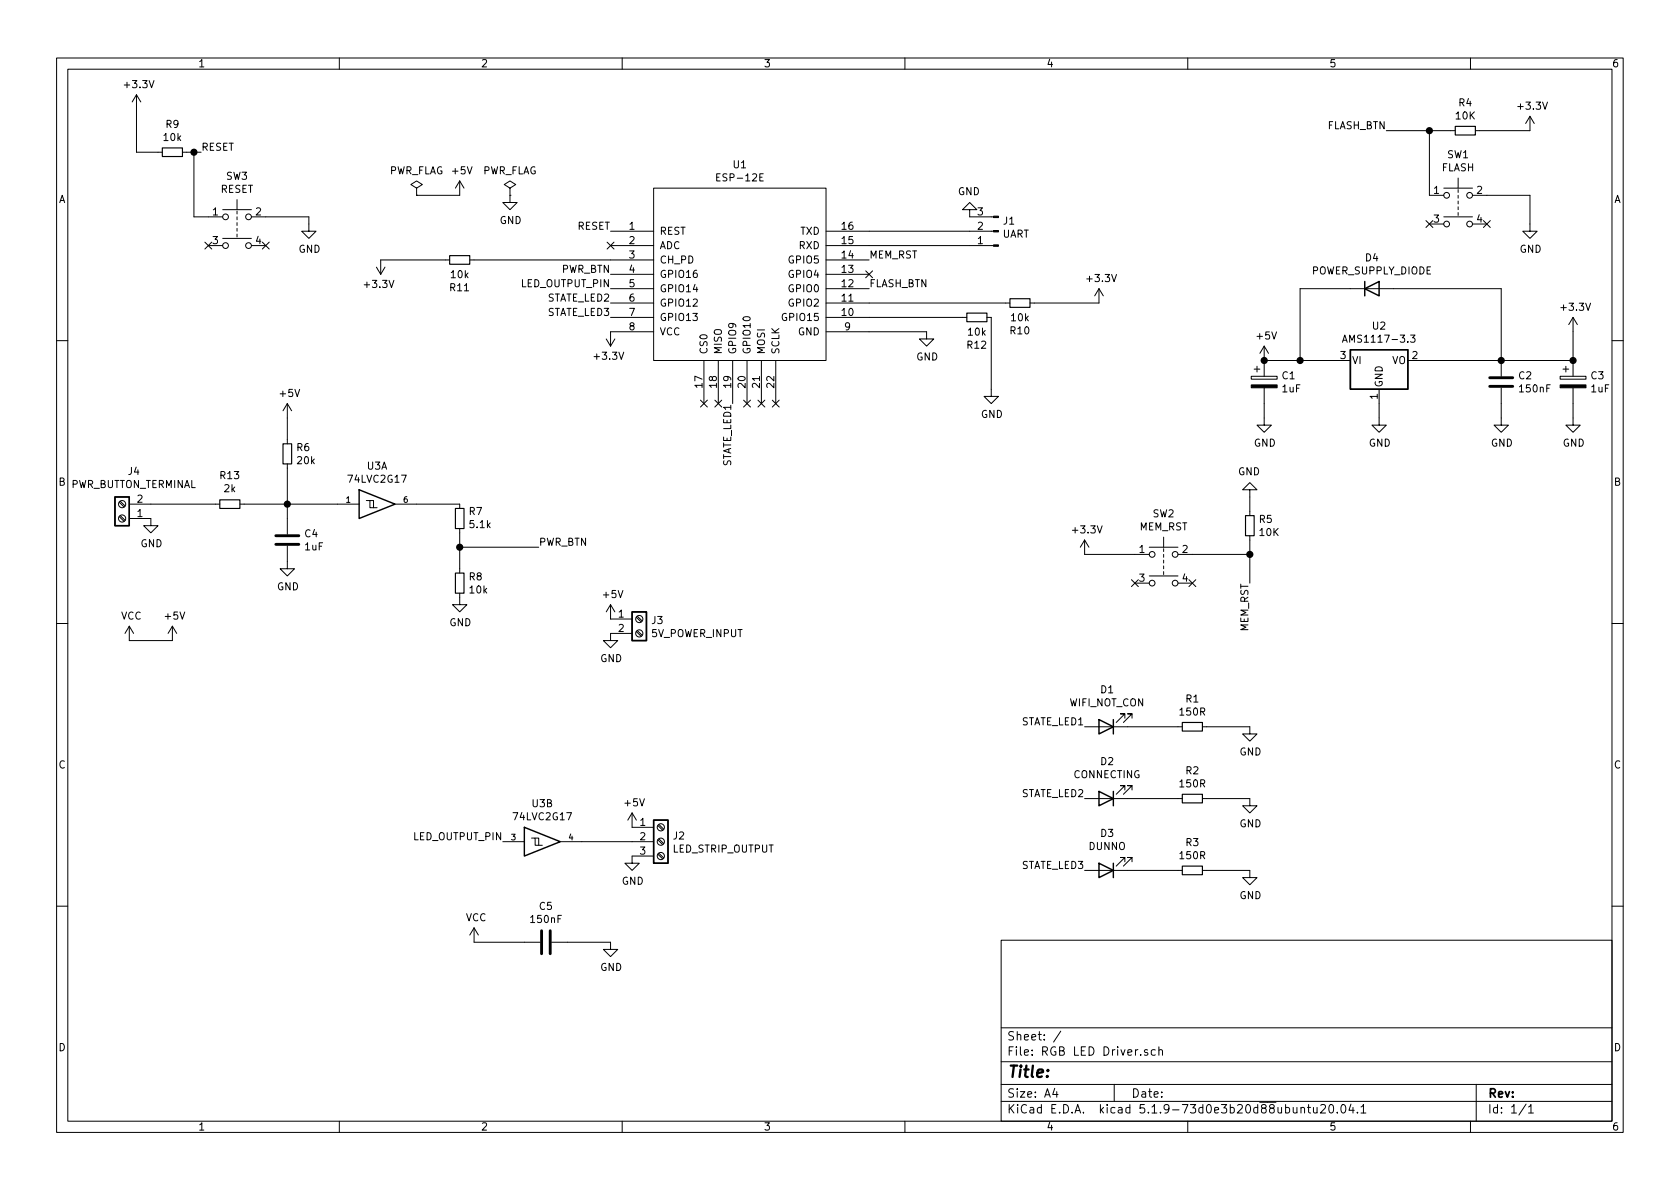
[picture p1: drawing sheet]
EESchema Schematic File Version 4
EELAYER 30 0
EELAYER END
$Descr A4 11693 8268
encoding utf-8
Sheet 1 1
Title ""
Date ""
Rev ""
Comp ""
Comment1 ""
Comment2 ""
Comment3 ""
Comment4 ""
$EndDescr
$Comp
L ESP8266:ESP-12E U1
U 1 1
P 5150 1900
F 0 "U1" H 5150 2665 50  0000 C CNN
F 1 "ESP-12E" H 5150 2574 50  0000 C CNN
F 2 "RF_Module:ESP-12E" H 5150 1900 50  0001 C CNN
F 3 "http://l0l.org.uk/2014/12/esp8266-modules-hardware-guide-gotta-catch-em-all/" H 5150 1900 50  0001 C CNN
	1    5150 1900
	1    0    0    -1  
$EndComp
NoConn ~ 5400 2800
NoConn ~ 5300 2800
NoConn ~ 5000 2800
NoConn ~ 4900 2800
$Comp
L power:+3.3V #PWR0101
U 1 1
P 4250 2300
F 0 "#PWR0101" H 4250 2150 50  0001 C CNN
F 1 "+3.3V" H 4265 2473 50  0000 C CNN
F 2 "" H 4250 2300 50  0001 C CNN
F 3 "" H 4250 2300 50  0001 C CNN
	1    4250 2300
	-1   0    0    1   
$EndComp
NoConn ~ 4250 1700
$Comp
L Device:R_Small R9
U 1 1
P 1200 1050
F 0 "R9" V 1004 1050 50  0000 C CNN
F 1 "10k" V 1095 1050 50  0000 C CNN
F 2 "Resistor_SMD:R_0805_2012Metric_Pad1.20x1.40mm_HandSolder" H 1200 1050 50  0001 C CNN
F 3 "~" H 1200 1050 50  0001 C CNN
	1    1200 1050
	0    1    1    0   
$EndComp
Wire Wire Line
	1300 1050 1350 1050
Wire Wire Line
	1100 1050 950  1050
Wire Wire Line
	950  1050 950  750 
$Comp
L power:+3.3V #PWR0102
U 1 1
P 950 750
F 0 "#PWR0102" H 950 600 50  0001 C CNN
F 1 "+3.3V" H 965 923 50  0000 C CNN
F 2 "" H 950 750 50  0001 C CNN
F 3 "" H 950 750 50  0001 C CNN
	1    950  750 
	1    0    0    -1  
$EndComp
$Comp
L Switch:SW_Push_Dual SW3
U 1 1
P 1650 1500
F 0 "SW3" H 1650 1785 50  0000 C CNN
F 1 "RESET" H 1650 1694 50  0000 C CNN
F 2 "Button_Switch_SMD:SW_Push_1P1T_NO_6x6mm_H9.5mm" H 1650 1700 50  0001 C CNN
F 3 "~" H 1650 1700 50  0001 C CNN
	1    1650 1500
	1    0    0    -1  
$EndComp
Wire Wire Line
	1350 1500 1450 1500
Wire Wire Line
	1350 1050 1350 1500
Wire Wire Line
	1400 1050 1350 1050
Connection ~ 1350 1050
Wire Wire Line
	1850 1500 2150 1500
Wire Wire Line
	2150 1500 2150 1550
$Comp
L power:GND #PWR0103
U 1 1
P 2150 1550
F 0 "#PWR0103" H 2150 1300 50  0001 C CNN
F 1 "GND" H 2155 1377 50  0000 C CNN
F 2 "" H 2150 1550 50  0001 C CNN
F 3 "" H 2150 1550 50  0001 C CNN
	1    2150 1550
	1    0    0    -1  
$EndComp
NoConn ~ 1850 1700
NoConn ~ 1450 1700
$Comp
L power:+3.3V #PWR0105
U 1 1
P 7650 2100
F 0 "#PWR0105" H 7650 1950 50  0001 C CNN
F 1 "+3.3V" H 7665 2273 50  0000 C CNN
F 2 "" H 7650 2100 50  0001 C CNN
F 3 "" H 7650 2100 50  0001 C CNN
	1    7650 2100
	1    0    0    -1  
$EndComp
$Comp
L Device:R_Small R10
U 1 1
P 7100 2100
F 0 "R10" V 6904 2100 50  0000 C CNN
F 1 "10k" V 6995 2100 50  0000 C CNN
F 2 "Resistor_SMD:R_0805_2012Metric_Pad1.20x1.40mm_HandSolder" H 7100 2100 50  0001 C CNN
F 3 "~" H 7100 2100 50  0001 C CNN
	1    7100 2100
	0    -1   -1   0   
$EndComp
Wire Wire Line
	7200 2100 7650 2100
$Comp
L Device:R_Small R11
U 1 1
P 3200 1800
F 0 "R11" V 3004 1800 50  0000 C CNN
F 1 "10k" V 3095 1800 50  0000 C CNN
F 2 "Resistor_SMD:R_0805_2012Metric_Pad1.20x1.40mm_HandSolder" H 3200 1800 50  0001 C CNN
F 3 "~" H 3200 1800 50  0001 C CNN
	1    3200 1800
	0    -1   -1   0   
$EndComp
$Comp
L power:+3.3V #PWR0106
U 1 1
P 2650 1800
F 0 "#PWR0106" H 2650 1650 50  0001 C CNN
F 1 "+3.3V" H 2665 1973 50  0000 C CNN
F 2 "" H 2650 1800 50  0001 C CNN
F 3 "" H 2650 1800 50  0001 C CNN
	1    2650 1800
	-1   0    0    1   
$EndComp
Wire Wire Line
	2650 1800 3100 1800
$Comp
L Device:R_Small R12
U 1 1
P 6800 2200
F 0 "R12" V 6604 2200 50  0000 C CNN
F 1 "10k" V 6695 2200 50  0000 C CNN
F 2 "Resistor_SMD:R_0805_2012Metric_Pad1.20x1.40mm_HandSolder" H 6800 2200 50  0001 C CNN
F 3 "~" H 6800 2200 50  0001 C CNN
	1    6800 2200
	0    -1   -1   0   
$EndComp
$Comp
L power:GND #PWR0107
U 1 1
P 6900 2700
F 0 "#PWR0107" H 6900 2450 50  0001 C CNN
F 1 "GND" H 6905 2527 50  0000 C CNN
F 2 "" H 6900 2700 50  0001 C CNN
F 3 "" H 6900 2700 50  0001 C CNN
	1    6900 2700
	1    0    0    -1  
$EndComp
$Comp
L Device:R_Small R4
U 1 1
P 10200 900
F 0 "R4" V 10004 900 50  0000 C CNN
F 1 "10K" V 10095 900 50  0000 C CNN
F 2 "Resistor_SMD:R_0805_2012Metric_Pad1.20x1.40mm_HandSolder" H 10200 900 50  0001 C CNN
F 3 "~" H 10200 900 50  0001 C CNN
	1    10200 900 
	0    1    1    0   
$EndComp
Wire Wire Line
	9650 900  9950 900 
$Comp
L power:+3.3V #PWR0108
U 1 1
P 10650 900
F 0 "#PWR0108" H 10650 750 50  0001 C CNN
F 1 "+3.3V" H 10665 1073 50  0000 C CNN
F 2 "" H 10650 900 50  0001 C CNN
F 3 "" H 10650 900 50  0001 C CNN
	1    10650 900 
	1    0    0    -1  
$EndComp
Wire Wire Line
	10650 900  10300 900 
$Comp
L Switch:SW_Push_Dual SW1
U 1 1
P 10150 1350
F 0 "SW1" H 10150 1635 50  0000 C CNN
F 1 "FLASH" H 10150 1544 50  0000 C CNN
F 2 "Button_Switch_SMD:SW_Push_1P1T_NO_6x6mm_H9.5mm" H 10150 1550 50  0001 C CNN
F 3 "~" H 10150 1550 50  0001 C CNN
	1    10150 1350
	1    0    0    -1  
$EndComp
Wire Wire Line
	9950 1350 9950 900 
Connection ~ 9950 900 
Wire Wire Line
	9950 900  10100 900 
Wire Wire Line
	10350 1350 10650 1350
Wire Wire Line
	10650 1350 10650 1550
$Comp
L power:GND #PWR0109
U 1 1
P 10650 1550
F 0 "#PWR0109" H 10650 1300 50  0001 C CNN
F 1 "GND" H 10655 1377 50  0000 C CNN
F 2 "" H 10650 1550 50  0001 C CNN
F 3 "" H 10650 1550 50  0001 C CNN
	1    10650 1550
	1    0    0    -1  
$EndComp
NoConn ~ 10350 1550
NoConn ~ 9950 1550
$Comp
L power:+3.3V #PWR0112
U 1 1
P 10950 2300
F 0 "#PWR0112" H 10950 2150 50  0001 C CNN
F 1 "+3.3V" H 10965 2473 50  0000 C CNN
F 2 "" H 10950 2300 50  0001 C CNN
F 3 "" H 10950 2300 50  0001 C CNN
	1    10950 2300
	1    0    0    -1  
$EndComp
$Comp
L power:GND #PWR0113
U 1 1
P 10950 2900
F 0 "#PWR0113" H 10950 2650 50  0001 C CNN
F 1 "GND" H 10955 2727 50  0000 C CNN
F 2 "" H 10950 2900 50  0001 C CNN
F 3 "" H 10950 2900 50  0001 C CNN
	1    10950 2900
	1    0    0    -1  
$EndComp
Wire Wire Line
	10950 2800 10950 2900
Wire Wire Line
	10950 2300 10950 2500
$Comp
L Device:C C2
U 1 1
P 10450 2650
F 0 "C2" H 10565 2696 50  0000 L CNN
F 1 "150nF" H 10565 2605 50  0000 L CNN
F 2 "Capacitor_SMD:C_0805_2012Metric_Pad1.18x1.45mm_HandSolder" H 10488 2500 50  0001 C CNN
F 3 "~" H 10450 2650 50  0001 C CNN
	1    10450 2650
	1    0    0    -1  
$EndComp
$Comp
L power:GND #PWR0114
U 1 1
P 10450 2900
F 0 "#PWR0114" H 10450 2650 50  0001 C CNN
F 1 "GND" H 10455 2727 50  0000 C CNN
F 2 "" H 10450 2900 50  0001 C CNN
F 3 "" H 10450 2900 50  0001 C CNN
	1    10450 2900
	1    0    0    -1  
$EndComp
Wire Wire Line
	10450 2800 10450 2900
$Comp
L power:GND #PWR0115
U 1 1
P 1050 3600
F 0 "#PWR0115" H 1050 3350 50  0001 C CNN
F 1 "GND" H 1055 3427 50  0000 C CNN
F 2 "" H 1050 3600 50  0001 C CNN
F 3 "" H 1050 3600 50  0001 C CNN
	1    1050 3600
	1    0    0    -1  
$EndComp
$Comp
L Device:R_Small R6
U 1 1
P 2000 3150
F 0 "R6" H 2059 3196 50  0000 L CNN
F 1 "20k" H 2059 3105 50  0000 L CNN
F 2 "Resistor_SMD:R_0805_2012Metric_Pad1.20x1.40mm_HandSolder" H 2000 3150 50  0001 C CNN
F 3 "~" H 2000 3150 50  0001 C CNN
	1    2000 3150
	1    0    0    -1  
$EndComp
$Comp
L power:+5V #PWR0116
U 1 1
P 2000 2900
F 0 "#PWR0116" H 2015 3165 50  0001 C CNN
F 1 "+5V" H 2015 3073 50  0000 C CNN
F 2 "" H 2000 2900 50  0001 C CNN
F 3 "" H 2000 2900 50  0001 C CNN
	1    2000 2900
	1    0    0    -1  
$EndComp
Connection ~ 2000 3500
$Comp
L power:GND #PWR0117
U 1 1
P 2000 3900
F 0 "#PWR0117" H 2000 3650 50  0001 C CNN
F 1 "GND" H 2005 3727 50  0000 C CNN
F 2 "" H 2000 3900 50  0001 C CNN
F 3 "" H 2000 3900 50  0001 C CNN
	1    2000 3900
	1    0    0    -1  
$EndComp
Wire Wire Line
	2000 3500 2000 3250
Wire Wire Line
	2000 3500 2000 3600
Wire Wire Line
	2350 3500 2000 3500
$Comp
L Device:R_Small R8
U 1 1
P 3200 4050
F 0 "R8" H 3259 4096 50  0000 L CNN
F 1 "10k" H 3259 4005 50  0000 L CNN
F 2 "Resistor_SMD:R_0805_2012Metric_Pad1.20x1.40mm_HandSolder" H 3200 4050 50  0001 C CNN
F 3 "~" H 3200 4050 50  0001 C CNN
	1    3200 4050
	1    0    0    -1  
$EndComp
$Comp
L Device:R_Small R7
U 1 1
P 3200 3600
F 0 "R7" H 3141 3554 50  0000 R CNN
F 1 "5.1k" H 3141 3645 50  0000 R CNN
F 2 "Resistor_SMD:R_0805_2012Metric_Pad1.20x1.40mm_HandSolder" H 3200 3600 50  0001 C CNN
F 3 "~" H 3200 3600 50  0001 C CNN
	1    3200 3600
	-1   0    0    1   
$EndComp
$Comp
L power:GND #PWR0118
U 1 1
P 3200 4150
F 0 "#PWR0118" H 3200 3900 50  0001 C CNN
F 1 "GND" H 3205 3977 50  0000 C CNN
F 2 "" H 3200 4150 50  0001 C CNN
F 3 "" H 3200 4150 50  0001 C CNN
	1    3200 4150
	1    0    0    -1  
$EndComp
$Comp
L Switch:SW_Push_Dual SW2
U 1 1
P 8100 3850
F 0 "SW2" H 8100 4135 50  0000 C CNN
F 1 "MEM_RST" H 8100 4044 50  0000 C CNN
F 2 "Button_Switch_SMD:SW_Push_1P1T_NO_6x6mm_H9.5mm" H 8100 4050 50  0001 C CNN
F 3 "~" H 8100 4050 50  0001 C CNN
	1    8100 3850
	1    0    0    -1  
$EndComp
$Comp
L Device:R_Small R5
U 1 1
P 8700 3650
F 0 "R5" H 8759 3696 50  0000 L CNN
F 1 "10K" H 8759 3605 50  0000 L CNN
F 2 "Resistor_SMD:R_0805_2012Metric_Pad1.20x1.40mm_HandSolder" H 8700 3650 50  0001 C CNN
F 3 "~" H 8700 3650 50  0001 C CNN
	1    8700 3650
	1    0    0    -1  
$EndComp
$Comp
L power:+3.3V #PWR0121
U 1 1
P 7550 3850
F 0 "#PWR0121" H 7550 3700 50  0001 C CNN
F 1 "+3.3V" H 7565 4023 50  0000 C CNN
F 2 "" H 7550 3850 50  0001 C CNN
F 3 "" H 7550 3850 50  0001 C CNN
	1    7550 3850
	1    0    0    -1  
$EndComp
Wire Wire Line
	7550 3850 7900 3850
$Comp
L power:GND #PWR0122
U 1 1
P 8700 3450
F 0 "#PWR0122" H 8700 3200 50  0001 C CNN
F 1 "GND" H 8705 3277 50  0000 C CNN
F 2 "" H 8700 3450 50  0001 C CNN
F 3 "" H 8700 3450 50  0001 C CNN
	1    8700 3450
	-1   0    0    1   
$EndComp
Wire Wire Line
	8300 3850 8700 3850
Wire Wire Line
	8700 3850 8700 4050
$Comp
L Device:LED D1
U 1 1
P 7700 5050
F 0 "D1" H 7693 4795 50  0000 C CNN
F 1 "WIFI_NOT_CON" H 7693 4886 50  0000 C CNN
F 2 "LED_SMD:LED_0805_2012Metric_Pad1.15x1.40mm_HandSolder" H 7700 5050 50  0001 C CNN
F 3 "~" H 7700 5050 50  0001 C CNN
	1    7700 5050
	-1   0    0    1   
$EndComp
$Comp
L Device:LED D2
U 1 1
P 7700 5550
F 0 "D2" H 7693 5295 50  0000 C CNN
F 1 "CONNECTING" H 7693 5386 50  0000 C CNN
F 2 "LED_SMD:LED_0805_2012Metric_Pad1.15x1.40mm_HandSolder" H 7700 5550 50  0001 C CNN
F 3 "~" H 7700 5550 50  0001 C CNN
	1    7700 5550
	-1   0    0    1   
$EndComp
$Comp
L Device:LED D3
U 1 1
P 7700 6050
F 0 "D3" H 7693 5795 50  0000 C CNN
F 1 "DUNNO" H 7693 5886 50  0000 C CNN
F 2 "LED_SMD:LED_0805_2012Metric_Pad1.15x1.40mm_HandSolder" H 7700 6050 50  0001 C CNN
F 3 "~" H 7700 6050 50  0001 C CNN
	1    7700 6050
	-1   0    0    1   
$EndComp
$Comp
L Device:R_Small R1
U 1 1
P 8300 5050
F 0 "R1" V 8104 5050 50  0000 C CNN
F 1 "150R" V 8195 5050 50  0000 C CNN
F 2 "Resistor_SMD:R_0805_2012Metric_Pad1.20x1.40mm_HandSolder" H 8300 5050 50  0001 C CNN
F 3 "~" H 8300 5050 50  0001 C CNN
	1    8300 5050
	0    1    1    0   
$EndComp
$Comp
L Device:R_Small R2
U 1 1
P 8300 5550
F 0 "R2" V 8104 5550 50  0000 C CNN
F 1 "150R" V 8195 5550 50  0000 C CNN
F 2 "Resistor_SMD:R_0805_2012Metric_Pad1.20x1.40mm_HandSolder" H 8300 5550 50  0001 C CNN
F 3 "~" H 8300 5550 50  0001 C CNN
	1    8300 5550
	0    1    1    0   
$EndComp
$Comp
L Device:R_Small R3
U 1 1
P 8300 6050
F 0 "R3" V 8104 6050 50  0000 C CNN
F 1 "150R" V 8195 6050 50  0000 C CNN
F 2 "Resistor_SMD:R_0805_2012Metric_Pad1.20x1.40mm_HandSolder" H 8300 6050 50  0001 C CNN
F 3 "~" H 8300 6050 50  0001 C CNN
	1    8300 6050
	0    1    1    0   
$EndComp
Wire Wire Line
	7850 6050 8200 6050
Wire Wire Line
	7850 5550 8200 5550
Wire Wire Line
	7850 5050 8200 5050
$Comp
L power:GND #PWR0123
U 1 1
P 8700 5050
F 0 "#PWR0123" H 8700 4800 50  0001 C CNN
F 1 "GND" H 8705 4877 50  0000 C CNN
F 2 "" H 8700 5050 50  0001 C CNN
F 3 "" H 8700 5050 50  0001 C CNN
	1    8700 5050
	1    0    0    -1  
$EndComp
$Comp
L power:GND #PWR0124
U 1 1
P 8700 5550
F 0 "#PWR0124" H 8700 5300 50  0001 C CNN
F 1 "GND" H 8705 5377 50  0000 C CNN
F 2 "" H 8700 5550 50  0001 C CNN
F 3 "" H 8700 5550 50  0001 C CNN
	1    8700 5550
	1    0    0    -1  
$EndComp
Wire Wire Line
	8400 5550 8700 5550
Wire Wire Line
	8400 5050 8700 5050
NoConn ~ 5200 2800
NoConn ~ 6050 1900
Wire Wire Line
	8700 3550 8700 3450
Wire Wire Line
	8700 3750 8700 3850
Connection ~ 8700 3850
$Comp
L Connector:Screw_Terminal_01x03 J2
U 1 1
P 4600 5850
F 0 "J2" H 4680 5892 50  0000 L CNN
F 1 "LED_STRIP_OUTPUT" H 4680 5801 50  0000 L CNN
F 2 "TerminalBlock:TerminalBlock_Altech_AK300-3_P5.00mm" H 4600 5850 50  0001 C CNN
F 3 "~" H 4600 5850 50  0001 C CNN
	1    4600 5850
	1    0    0    -1  
$EndComp
$Comp
L power:+5V #PWR0126
U 1 1
P 4400 5750
F 0 "#PWR0126" H 4400 5600 50  0001 C CNN
F 1 "+5V" H 4415 5923 50  0000 C CNN
F 2 "" H 4400 5750 50  0001 C CNN
F 3 "" H 4400 5750 50  0001 C CNN
	1    4400 5750
	1    0    0    -1  
$EndComp
$Comp
L power:GND #PWR0127
U 1 1
P 4400 5950
F 0 "#PWR0127" H 4400 5700 50  0001 C CNN
F 1 "GND" H 4405 5777 50  0000 C CNN
F 2 "" H 4400 5950 50  0001 C CNN
F 3 "" H 4400 5950 50  0001 C CNN
	1    4400 5950
	1    0    0    -1  
$EndComp
$Comp
L Connector:Screw_Terminal_01x02 J3
U 1 1
P 4450 4300
F 0 "J3" H 4530 4292 50  0000 L CNN
F 1 "5V_POWER_INPUT" H 4530 4201 50  0000 L CNN
F 2 "TerminalBlock:TerminalBlock_Altech_AK300-2_P5.00mm" H 4450 4300 50  0001 C CNN
F 3 "~" H 4450 4300 50  0001 C CNN
	1    4450 4300
	1    0    0    -1  
$EndComp
$Comp
L power:GND #PWR0129
U 1 1
P 4250 4400
F 0 "#PWR0129" H 4250 4150 50  0001 C CNN
F 1 "GND" H 4255 4227 50  0000 C CNN
F 2 "" H 4250 4400 50  0001 C CNN
F 3 "" H 4250 4400 50  0001 C CNN
	1    4250 4400
	1    0    0    -1  
$EndComp
$Comp
L Connector:Screw_Terminal_01x02 J4
U 1 1
P 850 3600
F 0 "J4" H 768 3275 50  0000 C CNN
F 1 "PWR_BUTTON_TERMINAL" H 768 3366 50  0000 C CNN
F 2 "TerminalBlock:TerminalBlock_Altech_AK300-2_P5.00mm" H 850 3600 50  0001 C CNN
F 3 "~" H 850 3600 50  0001 C CNN
	1    850  3600
	-1   0    0    1   
$EndComp
Wire Wire Line
	10450 2500 10950 2500
Wire Wire Line
	3200 3700 3200 3800
Wire Wire Line
	3200 3500 2900 3500
Wire Wire Line
	3750 3800 3200 3800
Connection ~ 3200 3800
Wire Wire Line
	3200 3800 3200 3950
NoConn ~ 8300 4050
NoConn ~ 7900 4050
Wire Wire Line
	2000 2900 2000 3050
$Comp
L power:GND #PWR0104
U 1 1
P 6450 2300
F 0 "#PWR0104" H 6450 2050 50  0001 C CNN
F 1 "GND" H 6455 2127 50  0000 C CNN
F 2 "" H 6450 2300 50  0001 C CNN
F 3 "" H 6450 2300 50  0001 C CNN
	1    6450 2300
	1    0    0    -1  
$EndComp
Wire Wire Line
	6450 2300 6050 2300
Wire Wire Line
	8700 6050 8400 6050
$Comp
L power:GND #PWR0125
U 1 1
P 8700 6050
F 0 "#PWR0125" H 8700 5800 50  0001 C CNN
F 1 "GND" H 8705 5877 50  0000 C CNN
F 2 "" H 8700 6050 50  0001 C CNN
F 3 "" H 8700 6050 50  0001 C CNN
	1    8700 6050
	1    0    0    -1  
$EndComp
$Comp
L power:+5V #PWR0128
U 1 1
P 4250 4300
F 0 "#PWR0128" H 4250 4150 50  0001 C CNN
F 1 "+5V" H 4265 4473 50  0000 C CNN
F 2 "" H 4250 4300 50  0001 C CNN
F 3 "" H 4250 4300 50  0001 C CNN
	1    4250 4300
	1    0    0    -1  
$EndComp
$Comp
L power:PWR_FLAG #FLG0101
U 1 1
P 2900 1350
F 0 "#FLG0101" H 2900 1425 50  0001 C CNN
F 1 "PWR_FLAG" H 2900 1523 50  0000 C CNN
F 2 "" H 2900 1350 50  0001 C CNN
F 3 "~" H 2900 1350 50  0001 C CNN
	1    2900 1350
	1    0    0    -1  
$EndComp
$Comp
L power:+5V #PWR0130
U 1 1
P 3200 1350
F 0 "#PWR0130" H 3200 1200 50  0001 C CNN
F 1 "+5V" H 3215 1523 50  0000 C CNN
F 2 "" H 3200 1350 50  0001 C CNN
F 3 "" H 3200 1350 50  0001 C CNN
	1    3200 1350
	1    0    0    -1  
$EndComp
Wire Wire Line
	2900 1350 3200 1350
$Comp
L power:GND #PWR0131
U 1 1
P 3550 1350
F 0 "#PWR0131" H 3550 1100 50  0001 C CNN
F 1 "GND" H 3555 1177 50  0000 C CNN
F 2 "" H 3550 1350 50  0001 C CNN
F 3 "" H 3550 1350 50  0001 C CNN
	1    3550 1350
	1    0    0    -1  
$EndComp
$Comp
L power:PWR_FLAG #FLG0102
U 1 1
P 3550 1350
F 0 "#FLG0102" H 3550 1425 50  0001 C CNN
F 1 "PWR_FLAG" H 3550 1523 50  0000 C CNN
F 2 "" H 3550 1350 50  0001 C CNN
F 3 "~" H 3550 1350 50  0001 C CNN
	1    3550 1350
	1    0    0    -1  
$EndComp
$Comp
L Device:C C5
U 1 1
P 3800 6550
F 0 "C5" V 3548 6550 50  0000 C CNN
F 1 "150nF" V 3639 6550 50  0000 C CNN
F 2 "Capacitor_SMD:C_0805_2012Metric_Pad1.18x1.45mm_HandSolder" H 3838 6400 50  0001 C CNN
F 3 "~" H 3800 6550 50  0001 C CNN
	1    3800 6550
	0    1    1    0   
$EndComp
$Comp
L Connector:Conn_01x03_Male J1
U 1 1
P 6950 1600
F 0 "J1" H 6922 1532 50  0000 R CNN
F 1 "UART" H 6922 1623 50  0000 R CNN
F 2 "Connector_PinSocket_2.54mm:PinSocket_1x03_P2.54mm_Vertical" H 6950 1600 50  0001 C CNN
F 3 "~" H 6950 1600 50  0001 C CNN
	1    6950 1600
	-1   0    0    1   
$EndComp
$Comp
L power:GND #PWR0132
U 1 1
P 6750 1500
F 0 "#PWR0132" H 6750 1250 50  0001 C CNN
F 1 "GND" H 6755 1327 50  0000 C CNN
F 2 "" H 6750 1500 50  0001 C CNN
F 3 "" H 6750 1500 50  0001 C CNN
	1    6750 1500
	-1   0    0    1   
$EndComp
$Comp
L Device:R_Small R13
U 1 1
P 1600 3500
F 0 "R13" V 1796 3500 50  0000 C CNN
F 1 "2k" V 1705 3500 50  0000 C CNN
F 2 "Resistor_SMD:R_0805_2012Metric_Pad1.20x1.40mm_HandSolder" H 1600 3500 50  0001 C CNN
F 3 "~" H 1600 3500 50  0001 C CNN
	1    1600 3500
	0    -1   -1   0   
$EndComp
Wire Wire Line
	1050 3500 1500 3500
Wire Wire Line
	1700 3500 2000 3500
Wire Wire Line
	6050 1700 6750 1700
Wire Wire Line
	6750 1600 6050 1600
Text Label 7550 5050 2    50   ~ 0
STATE_LED1
Text Label 7550 5550 2    50   ~ 0
STATE_LED2
Text Label 7550 6050 2    50   ~ 0
STATE_LED3
Text Label 5100 2800 3    50   ~ 0
STATE_LED1
Text Label 4250 2100 2    50   ~ 0
STATE_LED2
Text Label 4250 2200 2    50   ~ 0
STATE_LED3
Text Label 4250 1600 2    50   ~ 0
RESET
Text Label 4250 1900 2    50   ~ 0
PWR_BTN
Text Label 4250 2000 2    50   ~ 0
LED_OUTPUT_PIN
Text Label 1400 1050 0    50   ~ 0
RESET
Text Label 3750 3800 0    50   ~ 0
PWR_BTN
Text Label 6050 1800 0    50   ~ 0
MEM_RST
Text Label 8700 4050 3    50   ~ 0
MEM_RST
Text Label 3500 5850 2    50   ~ 0
LED_OUTPUT_PIN
$Comp
L Device:C C4
U 1 1
P 2000 3750
F 0 "C4" H 2115 3796 50  0000 L CNN
F 1 "1uF" H 2115 3705 50  0000 L CNN
F 2 "Capacitor_SMD:C_1206_3216Metric_Pad1.33x1.80mm_HandSolder" H 2038 3600 50  0001 C CNN
F 3 "~" H 2000 3750 50  0001 C CNN
	1    2000 3750
	1    0    0    -1  
$EndComp
$Comp
L Regulator_Linear:AMS1117-3.3 U2
U 1 1
P 9600 2500
F 0 "U2" H 9600 2742 50  0000 C CNN
F 1 "AMS1117-3.3" H 9600 2651 50  0000 C CNN
F 2 "Package_TO_SOT_SMD:SOT-223-3_TabPin2" H 9600 2700 50  0001 C CNN
F 3 "http://www.advanced-monolithic.com/pdf/ds1117.pdf" H 9700 2250 50  0001 C CNN
	1    9600 2500
	1    0    0    -1  
$EndComp
Wire Wire Line
	9900 2500 10450 2500
Connection ~ 10450 2500
Wire Wire Line
	8800 2500 9050 2500
$Comp
L power:+5V #PWR0110
U 1 1
P 8800 2500
F 0 "#PWR0110" H 8800 2350 50  0001 C CNN
F 1 "+5V" H 8815 2673 50  0000 C CNN
F 2 "" H 8800 2500 50  0001 C CNN
F 3 "" H 8800 2500 50  0001 C CNN
	1    8800 2500
	1    0    0    -1  
$EndComp
Wire Wire Line
	10450 2000 10450 2500
Wire Wire Line
	9400 2000 9050 2000
Wire Wire Line
	9050 2000 9050 2500
Connection ~ 9050 2500
Wire Wire Line
	9050 2500 9300 2500
$Comp
L power:GND #PWR0111
U 1 1
P 9600 2900
F 0 "#PWR0111" H 9600 2650 50  0001 C CNN
F 1 "GND" H 9605 2727 50  0000 C CNN
F 2 "" H 9600 2900 50  0001 C CNN
F 3 "" H 9600 2900 50  0001 C CNN
	1    9600 2900
	1    0    0    -1  
$EndComp
$Comp
L power:GND #PWR0119
U 1 1
P 8800 2900
F 0 "#PWR0119" H 8800 2650 50  0001 C CNN
F 1 "GND" H 8805 2727 50  0000 C CNN
F 2 "" H 8800 2900 50  0001 C CNN
F 3 "" H 8800 2900 50  0001 C CNN
	1    8800 2900
	1    0    0    -1  
$EndComp
Wire Wire Line
	8800 2800 8800 2900
Wire Wire Line
	9600 2800 9600 2900
$Comp
L 74xGxx:74LVC2G17 U3
U 1 1
P 2650 3500
F 0 "U3" H 2625 3767 50  0000 C CNN
F 1 "74LVC2G17" H 2625 3676 50  0000 C CNN
F 2 "Package_TO_SOT_SMD:SOT-23-6_Handsoldering" H 2650 3500 50  0001 C CNN
F 3 "http://www.ti.com/lit/sg/scyt129e/scyt129e.pdf" H 2650 3500 50  0001 C CNN
	1    2650 3500
	1    0    0    -1  
$EndComp
$Comp
L 74xGxx:74LVC2G17 U3
U 2 1
P 3800 5850
F 0 "U3" H 3775 6117 50  0000 C CNN
F 1 "74LVC2G17" H 3775 6026 50  0000 C CNN
F 2 "Package_TO_SOT_SMD:SOT-23-6_Handsoldering" H 3800 5850 50  0001 C CNN
F 3 "http://www.ti.com/lit/sg/scyt129e/scyt129e.pdf" H 3800 5850 50  0001 C CNN
	2    3800 5850
	1    0    0    -1  
$EndComp
$Comp
L power:VCC #PWR0120
U 1 1
P 900 4450
F 0 "#PWR0120" H 900 4300 50  0001 C CNN
F 1 "VCC" H 915 4623 50  0000 C CNN
F 2 "" H 900 4450 50  0001 C CNN
F 3 "" H 900 4450 50  0001 C CNN
	1    900  4450
	1    0    0    -1  
$EndComp
Wire Wire Line
	900  4450 1200 4450
$Comp
L power:+5V #PWR0133
U 1 1
P 1200 4450
F 0 "#PWR0133" H 1200 4300 50  0001 C CNN
F 1 "+5V" H 1215 4623 50  0000 C CNN
F 2 "" H 1200 4450 50  0001 C CNN
F 3 "" H 1200 4450 50  0001 C CNN
	1    1200 4450
	1    0    0    -1  
$EndComp
$Comp
L power:VCC #PWR0134
U 1 1
P 3300 6550
F 0 "#PWR0134" H 3300 6400 50  0001 C CNN
F 1 "VCC" H 3315 6723 50  0000 C CNN
F 2 "" H 3300 6550 50  0001 C CNN
F 3 "" H 3300 6550 50  0001 C CNN
	1    3300 6550
	1    0    0    -1  
$EndComp
$Comp
L power:GND #PWR0135
U 1 1
P 4250 6550
F 0 "#PWR0135" H 4250 6300 50  0001 C CNN
F 1 "GND" H 4255 6377 50  0000 C CNN
F 2 "" H 4250 6550 50  0001 C CNN
F 3 "" H 4250 6550 50  0001 C CNN
	1    4250 6550
	1    0    0    -1  
$EndComp
Wire Wire Line
	3950 6550 4250 6550
Wire Wire Line
	3650 6550 3300 6550
$Comp
L Device:D D4
U 1 1
P 9550 2000
F 0 "D4" H 9550 2217 50  0000 C CNN
F 1 "POWER_SUPPLY_DIODE" H 9550 2126 50  0000 C CNN
F 2 "Diode_SMD:D_MiniMELF_Handsoldering" H 9550 2000 50  0001 C CNN
F 3 "~" H 9550 2000 50  0001 C CNN
	1    9550 2000
	1    0    0    -1  
$EndComp
Wire Wire Line
	9700 2000 10450 2000
Wire Wire Line
	4050 5850 4400 5850
Wire Wire Line
	6050 2200 6700 2200
Wire Wire Line
	6900 2200 6900 2700
Wire Wire Line
	6050 2100 7000 2100
Wire Wire Line
	3300 1800 4250 1800
Text Label 6050 2000 0    50   ~ 0
FLASH_BTN
Text Label 9650 900  2    50   ~ 0
FLASH_BTN
$Comp
L Device:C C1
U 1 1
P 8800 2650
F 0 "C1" H 8915 2696 50  0000 L CNN
F 1 "1uF" H 8915 2605 50  0000 L CNN
F 2 "Capacitor_SMD:C_1206_3216Metric_Pad1.33x1.80mm_HandSolder" H 8838 2500 50  0001 C CNN
F 3 "~" H 8800 2650 50  0001 C CNN
	1    8800 2650
	1    0    0    -1  
$EndComp
Connection ~ 8800 2500
$Comp
L Device:C C3
U 1 1
P 10950 2650
F 0 "C3" H 11065 2696 50  0000 L CNN
F 1 "1uF" H 11065 2605 50  0000 L CNN
F 2 "Capacitor_SMD:C_1206_3216Metric_Pad1.33x1.80mm_HandSolder" H 10988 2500 50  0001 C CNN
F 3 "~" H 10950 2650 50  0001 C CNN
	1    10950 2650
	1    0    0    -1  
$EndComp
Connection ~ 10950 2500
$EndSCHEMATC
